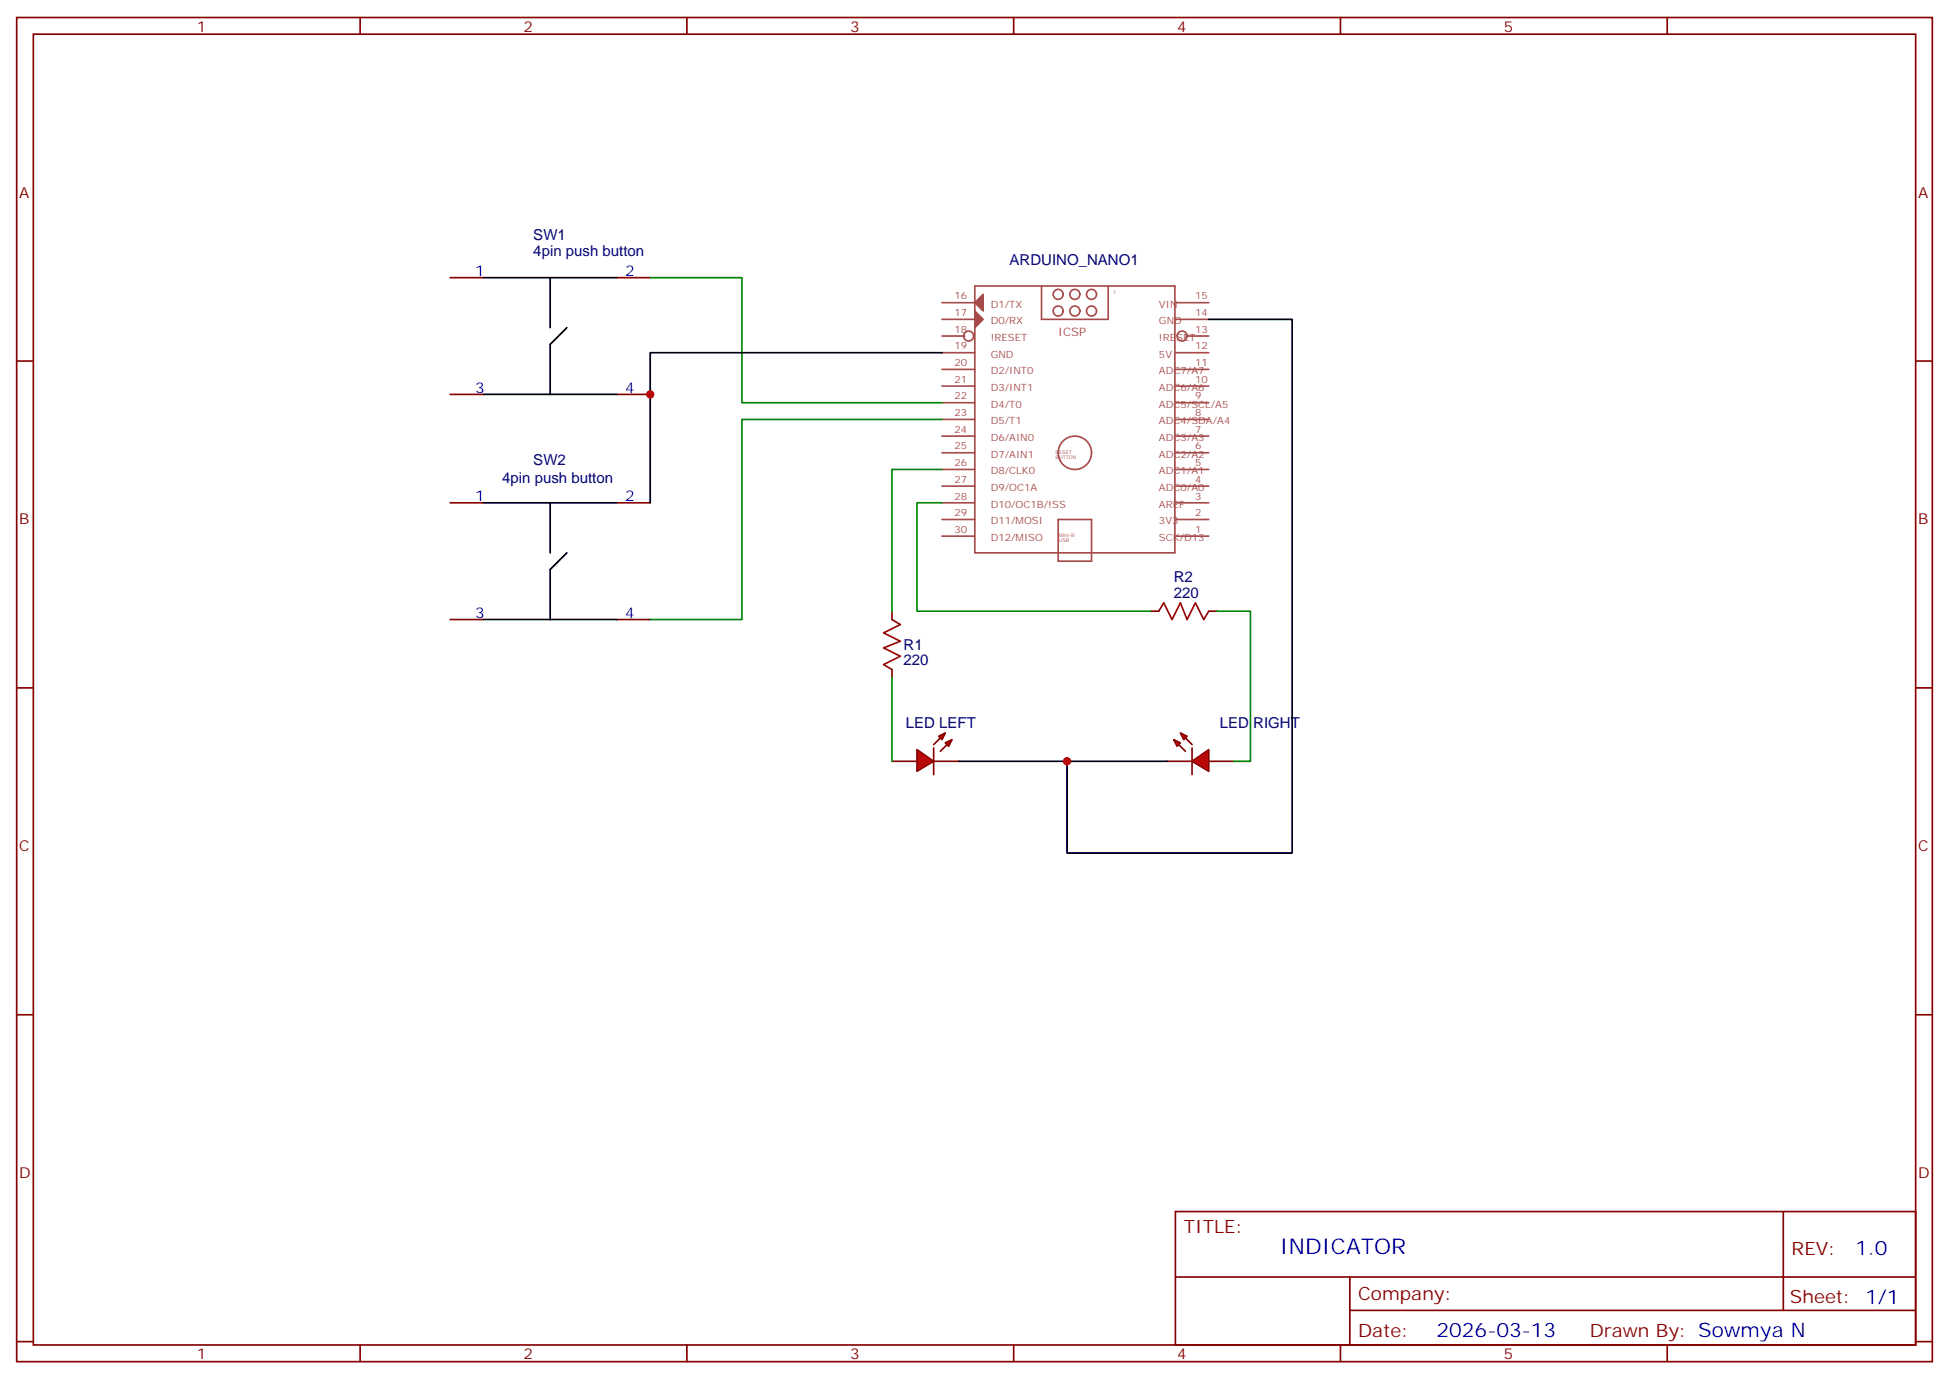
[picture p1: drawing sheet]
<svg xmlns="http://www.w3.org/2000/svg" width="412mm" height="292mm" viewBox="0 0 412 292" stroke-linecap="round" stroke-linejoin="round" font-family="sans-serif">
<g fill="none" stroke="#870000" stroke-width=".35">
<path d="M3.5 3.7h405.4v284.3h-405.4zM7.1 7.2h398.2v277.3h-398.2zM76.2 3.7v3.5M145.3 3.7v3.5M214.5 3.7v3.5M283.6 3.7v3.5M352.8 3.7v3.5M95.2 58.7h7.1M130.5 58.7h7.1M3.5 76.4h3.6M405.3 76.4h3.6M95.2 83.4h7.1"/>
<path d="M130.5 83.4h7.1M95.2 106.4h7.1M130.5 106.4h7.1M95.2 131.1h7.1M130.5 131.1h7.1M188.7 129.3v1.8M243.4 129.3h1.8M255.8 129.3h1.7M3.5 145.5h3.6M188.7 141.6v1.8M405.3 145.5h3.6M3.5 214.7h3.6"/>
<path d="M405.3 214.7h3.6M248.7 256.3h156.6v28.2h-156.6zM377.3 256.3v20.9M248.7 270.1h156.5M285.6 277.2h119.6M285.6 270.1v14.2M3.5 283.8h3.6M76.2 284.5v3.5M145.3 284.5v3.5M214.5 284.5v3.5M283.6 284.5v3.5M352.8 284.5v3.5"/>
<path d="M405.3 283.8h3.6"/>
</g>
<g fill="none" stroke="#a64a4a" stroke-width=".35">
<path d="M199.3 67.6h7M199.3 71.1h4.8M199.3 74.6h7M199.3 78.1h7M199.3 64h7M206.3 60.5h42.3v56.4h-42.3zM220.4 60.5v7.1h14.1v-7.1M248.8 67.6h7M248.8 74.6h7M248.8 78.1h7M248.8 64h7M250.9 71.1h4.9"/>
<path d="M199.3 99.3h7M199.3 95.8h7M199.3 92.3h7M199.3 88.7h7M199.3 85.2h7M199.3 81.7h7M248.8 99.3h7M248.8 95.8h7M248.8 92.3h7M248.8 88.7h7M248.8 85.2h7M248.8 81.7h7"/>
<path d="M199.3 109.9h7M199.3 102.8h7M199.3 106.4h7M199.3 113.4h7M223.9 109.9h7.1v8.8h-7.1zM248.8 109.9h7M248.8 102.8h7M248.8 106.4h7M248.8 113.4h7"/>
<circle cx="205" cy="71.1" r="1.06"/>
<circle cx="223.9" cy="65.8" r="1.06"/>
<circle cx="223.9" cy="62.3" r="1.06"/>
<circle cx="227.4" cy="62.3" r="1.06"/>
<circle cx="227.4" cy="65.8" r="1.06"/>
<circle cx="231" cy="62.3" r="1.06"/>
<circle cx="231" cy="65.8" r="1.06"/>
<circle cx="250.1" cy="71.1" r="1.06"/>
<circle cx="227.4" cy="95.8" r="3.5"/>
</g>
<g fill="#a64a4a" stroke="#a64a4a" stroke-width=".35">
<path d="M206.3 64l1.7-1.7v3.5z"/>
<path d="M206.3 65.8l1.7 1.8-1.7 1.7z"/>
</g>
<path d="M102.3 58.7h28.2M116.4 58.7v10.6M119.9 69.3l-3.5 3.5v10.6M102.3 83.4h28.2M102.3 106.4h28.2M116.4 106.4v10.5M119.9 116.9l-3.5 3.6v10.6M102.3 131.1h28.2" fill="none" stroke="#000" stroke-width=".35"/>
<path d="M188.7 131.1l1.8 1-3.5 1.8 3.5 1.7-3.5 1.5 3.5 1.7-3.5 1.8 1.7 1M245.2 129.3l1-1.8 1.8 3.6 1.8-3.6 1.4 3.6 1.7-3.6 1.8 3.6 1.1-1.8" fill="none" stroke="#a10000" stroke-width=".35"/>
<g fill="#f00" stroke="#870000" stroke-width=".35">
<path d="M194 158.6l3.6 2.4-3.6 2.2z"/>
<path d="M197.6 158.2v5.7z"/>
</g>
<g fill="#870000" stroke="#870000" stroke-width=".35">
<path d="M197.6 157.5l1.4-1.4z"/>
<path d="M199 158.9l1.4-1.4z"/>
</g>
<g fill="#f00" stroke="#870000" stroke-width=".35">
<path d="M198.6 155.8l1.4-.8-.7 1.5z"/>
<path d="M200 157.2l1.4-.7-.7 1.4z"/>
</g>
<path d="M188.7 161h5.3M197.6 161h5.2" fill="none" stroke="#870000" stroke-width=".35"/>
<g fill="#f00" stroke="#870000" stroke-width=".35">
<path d="M252.2 161l3.6-2.4v4.6z"/>
<path d="M252.2 158.2v5.7z"/>
</g>
<g fill="#870000" stroke="#870000" stroke-width=".35">
<path d="M250.8 156.1l1.4 1.4z"/>
<path d="M249.4 157.5l1.4 1.4z"/>
</g>
<g fill="#f00" stroke="#870000" stroke-width=".35">
<path d="M249.8 155l1.4 .8-.7 .7z"/>
<path d="M248.4 156.5l1.4 .7-.7 .7z"/>
</g>
<path d="M246.9 161h5.3M255.8 161h5.3" fill="none" stroke="#870000" stroke-width=".35"/>
<path d="M137.6 58.7h19.4v26.5h42.3M199.3 88.7h-42.3v42.4h-19.4M199.3 99.3h-10.6v30M199.3 106.4h-5.3v22.9h49.4M257.5 129.3h7.1v31.7h-3.5M188.7 143.4v17.6" fill="none" stroke="#008700" stroke-width=".35"/>
<path d="M199.3 74.6h-61.7v31.8M255.8 67.6h17.6v112.8h-47.6v-19.4M202.8 161h44.1" fill="none" stroke="#000" stroke-width=".35"/>
<g fill="#c00">
<circle cx="137.6" cy="83.4" r=".88"/>
<circle cx="225.8" cy="161" r=".88"/>
</g>
<text font-size="4.6" fill="#00f" x="270.8" y="265.3">INDICATOR</text>
<g font-size="4.2" fill="#00f">
<text x="392.5" y="265.6">1.0</text>
<text x="304" y="282.9">2026-03-13</text>
</g>
<g font-size="3.9" fill="#800">
<text x="250.5" y="260.9">TITLE:</text>
<text x="379.1" y="265.6">REV:</text>
<text x="287.4" y="275.1">Company:</text>
<text x="378.7" y="275.7">Sheet: 1/1</text>
<text x="287.4" y="282.8">Date:</text>
<text x="336.4" y="282.8">Drawn By: Sowmya N</text>
</g>
<g font-size="3.2" fill="#800">
<text x="41.6" y="6.7">1</text>
<text x="110.8" y="6.7">2</text>
<text x="179.9" y="6.7">3</text>
<text x="249.1" y="6.7">4</text>
<text x="318.2" y="6.7">5</text>
<text x="4.1" y="41.8">A</text>
<text x="405.9" y="41.8">A</text>
<text x="4.1" y="110.9">B</text>
<text x="405.9" y="110.9">B</text>
<text x="4.1" y="180.1">C</text>
<text x="405.9" y="180.1">C</text>
<text x="4.1" y="249.2">D</text>
<text x="405.9" y="249.2">D</text>
<text x="41.6" y="287.5">1</text>
<text x="110.8" y="287.5">2</text>
<text x="179.9" y="287.5">3</text>
<text x="249.1" y="287.5">4</text>
<text x="318.2" y="287.5">5</text>
</g>
<g font-size="3.2" fill="#000080">
<text x="112.9" y="50.8">SW1</text>
<text x="112.9" y="54.2">4pin push button</text>
<text x="213.6" y="56.1">ARDUINO_NANO1</text>
<text x="112.9" y="98.4">SW2</text>
<text x="106.2" y="102.2">4pin push button</text>
<text x="248.4" y="123.1">R2</text>
<text x="248.4" y="126.5">220</text>
<text x="191.2" y="137.5">R1</text>
<text x="191.2" y="140.7">220</text>
<text x="191.7" y="154">LED LEFT</text>
<text x="258.1" y="154">LED RIGHT</text>
</g>
<g font-size="3.2" fill="#00f">
<text x="100.5" y="58.4">1</text>
<text x="132.3" y="58.4">2</text>
<text x="100.5" y="83.1">3</text>
<text x="132.3" y="83.1">4</text>
<text x="100.5" y="106">1</text>
<text x="132.3" y="106">2</text>
<text x="100.5" y="130.7">3</text>
<text x="132.3" y="130.7">4</text>
</g>
<text font-size="2.5" fill="#a54b4b" x="223.9" y="71.1">ICSP</text>
<g font-size="2.1" fill="#a54b4b">
<text x="202" y="63.3">16</text>
<text x="209.6" y="65.1">D1/TX</text>
<text x="245.2" y="65.1">VIN</text>
<text x="252.9" y="63.3">15</text>
<text x="202" y="70.4">18</text>
<text x="202" y="66.9">17</text>
<text x="209.6" y="68.6">D0/RX</text>
<text x="245.2" y="68.6">GND</text>
<text x="252.9" y="70.4">13</text>
<text x="252.9" y="66.9">14</text>
<text x="202" y="77.4">20</text>
<text x="202" y="73.9">19</text>
<text x="209.6" y="72.1">!RESET</text>
<text x="209.6" y="75.7">GND</text>
<text x="245.2" y="72.1">!RESET</text>
<text x="245.2" y="75.7">5V</text>
<text x="252.9" y="73.9">12</text>
<text x="252.9" y="77.4">11</text>
<text x="202" y="81">21</text>
<text x="209.6" y="79.2">D2/INT0</text>
<text x="209.6" y="82.7">D3/INT1</text>
<text x="245.2" y="82.7">ADC6/A6</text>
<text x="245.2" y="79.2">ADC7/A7</text>
<text x="252.9" y="81">10</text>
<text x="202" y="84.5">22</text>
<text x="202" y="88">23</text>
<text x="209.6" y="86.2">D4/T0</text>
<text x="209.6" y="89.8">D5/T1</text>
<text x="245.2" y="89.8">ADC4/SDA/A4</text>
<text x="245.2" y="86.2">ADC5/SCL/A5</text>
<text x="252.9" y="88">8</text>
<text x="252.9" y="84.5">9</text>
<text x="202" y="91.6">24</text>
<text x="202" y="95.1">25</text>
<text x="209.6" y="93.3">D6/AIN0</text>
<text x="245.2" y="93.3">ADC3/A3</text>
<text x="252.9" y="95.1">6</text>
<text x="252.9" y="91.6">7</text>
<text x="202" y="98.6">26</text>
<text x="209.6" y="96.8">D7/AIN1</text>
<text x="209.6" y="100.3">D8/CLK0</text>
<text x="245.2" y="100.3">ADC1/A1</text>
<text x="245.2" y="96.8">ADC2/A2</text>
<text x="252.9" y="98.6">5</text>
<text x="202" y="102.1">27</text>
<text x="202" y="105.7">28</text>
<text x="209.6" y="103.9">D9/OC1A</text>
<text x="209.6" y="107.4">D10/OC1B/!SS</text>
<text x="245.2" y="103.9">ADC0/A0</text>
<text x="245.2" y="107.4">AREF</text>
<text x="252.9" y="102.1">4</text>
<text x="252.9" y="105.7">3</text>
<text x="202" y="109.2">29</text>
<text x="202" y="112.7">30</text>
<text x="209.6" y="110.9">D11/MOSI</text>
<text x="245.2" y="110.9">3V3</text>
<text x="252.9" y="109.2">2</text>
<text x="252.9" y="112.7">1</text>
<text x="209.6" y="114.5">D12/MISO</text>
<text x="245.2" y="114.5">SCK/D13</text>
</g>
<g font-size="1.1" fill="#a54b4b">
<text x="235.6" y="62.3">1</text>
<text x="223.4" y="96">RESET</text>
<text x="223.4" y="97.1">BUTTON</text>
<text x="224" y="113.7">Mini-B</text>
<text x="224" y="114.7">USB</text>
</g>
</svg>
